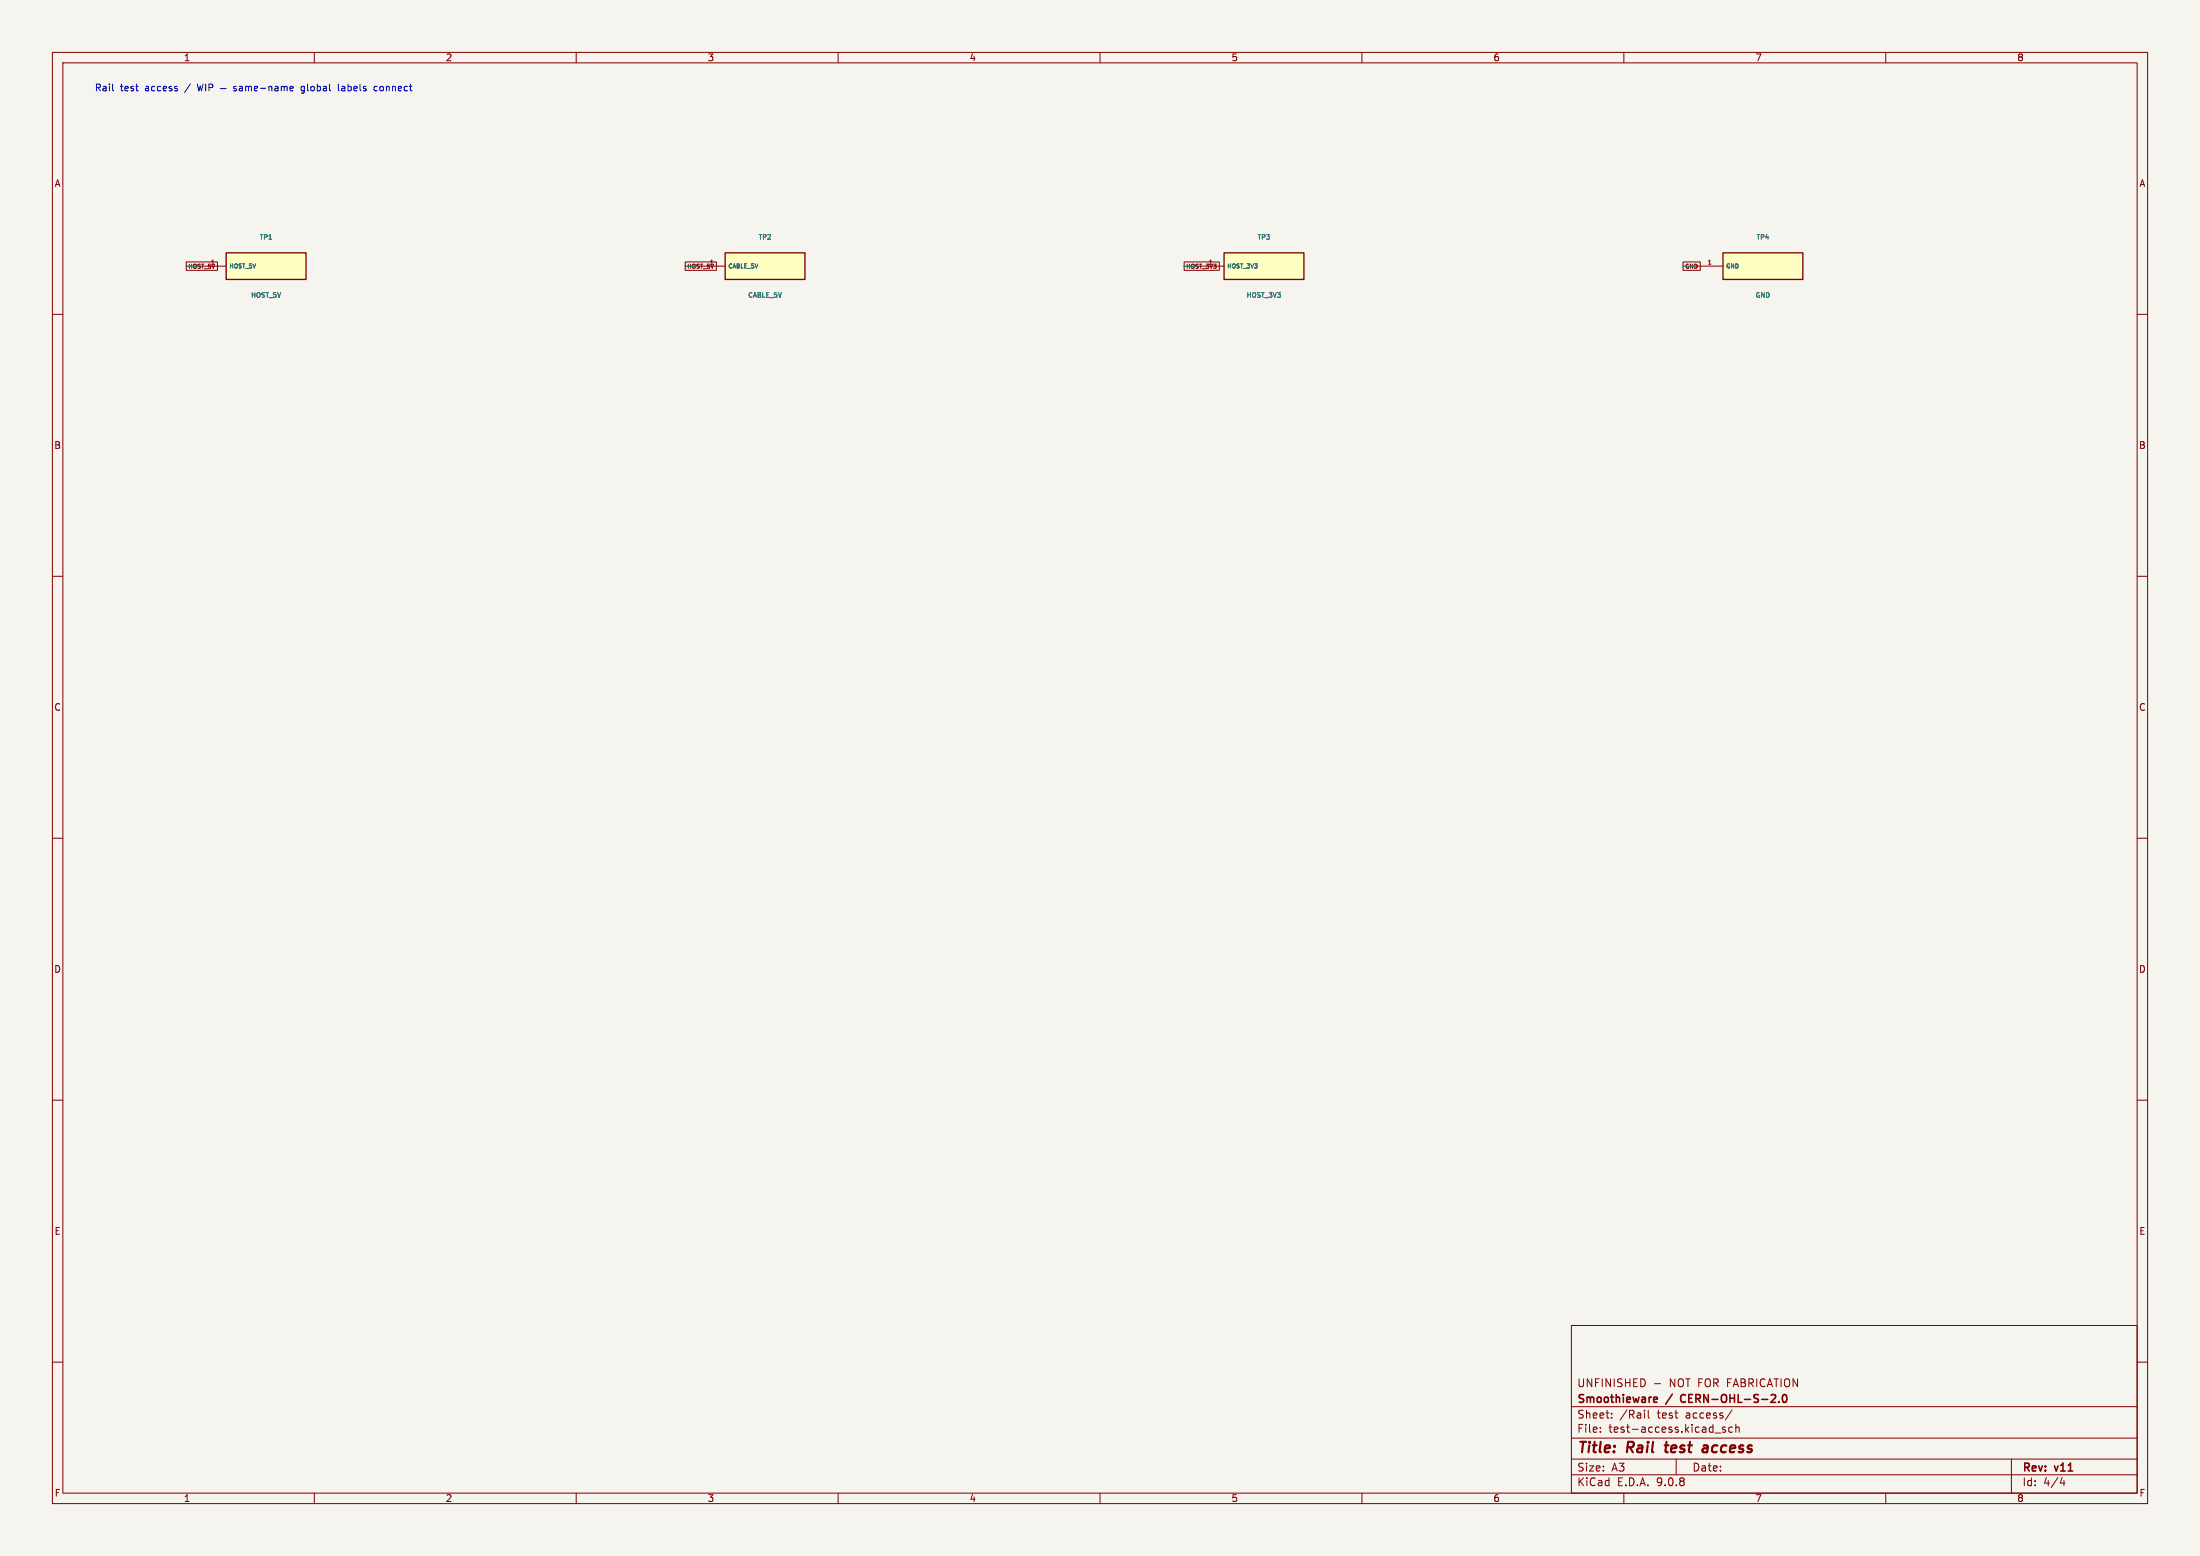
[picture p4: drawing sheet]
<svg xmlns="http://www.w3.org/2000/svg" width="420mm" height="297mm" viewBox="0 0 420 297" stroke-linecap="round" stroke-linejoin="round" font-family="sans-serif">
<path d="M0 0h420v297h-420z" fill="#f5f4ef" stroke="#f5f4ef" stroke-width=".19"/>
<g fill="none" stroke="#840000" stroke-width=".19">
<path d="M10 10h400v277h-400zM12 12h396v273h-396zM60 10v2M110 10v2M160 10v2M210 10v2M260 10v2M310 10v2M360 10v2M10 60h2M408 60h2M10 110h2"/>
<path d="M408 110h2M10 160h2M408 160h2M10 210h2M408 210h2M300 253h108v32h-108zM10 260h2M300 278.5h108M300 274.5h108M300 268.5h108M305.5 273.2v.2M305.5 272.5v.1"/>
<path d="M307.7 270.5v.2M307.7 269.8v.1M313.9 269.2v.1M314.7 269.2v1.3l.2 .2M315.9 264.1h1.1M320 278.5v3M327.4 273.5h1.1M329.4 272.5l-.4-.1-.2 .2 .1 .2 .5 .2v.3h-.6M330.7 269.1l-1.3 1.9M330.7 272.5l-.4-.1-.3 .3 .2 .6h.5M331.4 272.5l.2-.1 .3 .1 .1 .9M331.4 271.9v1.5"/>
<path d="M384 278.5v6.5M408 260h2M60 285v2M110 285v2M160 285v2M210 285v2M260 285v2M300 281.5h108M310 285v2M360 285v2M393.7 282l-.4 1.1h.9M394 282.6v1"/>
</g>
<path d="M317.8 275.9h.7M318.2 275.2l-.3 1.7 .3 .3M325.2 276h.8M326 276.3l-.7 .1a.4 .4 0 0 0-.3 .4 .4 .4 0 0 0 .2 .4l.7-.1" fill="none" stroke="#840000" stroke-width=".4"/>
<path d="M315.9 266.7l.4 .1 .1 .2-.7 .2M316.3 267.6l-.4 .1M321 266.4l-.2 .4 .2 .7M338 267.7h1M338.9 266.3v.5M339.6 267.5v.2M340.4 266.3l.2-.1a.8 .8 0 0 1 .5 .7 .8 .8 0 0 1-.5 .8l-.2-.2-.1-.4z" fill="none" stroke="#840000" stroke-width=".3"/>
<path d="M43.2 48.3h15.2v5h-15.2z" fill="#ffffc2"/>
<path d="M43.2 48.3h15.2v5h-15.2z" fill="none" stroke="#840000" stroke-width=".25"/>
<path d="M38.1 50.8h5.1" fill="none" stroke="#840000" stroke-width=".19"/>
<path d="M138.4 48.3h15.3v5h-15.3z" fill="#ffffc2"/>
<path d="M138.4 48.3h15.3v5h-15.3z" fill="none" stroke="#840000" stroke-width=".25"/>
<path d="M133.3 50.8h5.1" fill="none" stroke="#840000" stroke-width=".19"/>
<path d="M233.7 48.3h15.2v5h-15.2z" fill="#ffffc2"/>
<path d="M233.7 48.3h15.2v5h-15.2z" fill="none" stroke="#840000" stroke-width=".25"/>
<path d="M228.6 50.8h5.1" fill="none" stroke="#840000" stroke-width=".19"/>
<path d="M328.9 48.3h15.3v5h-15.3z" fill="#ffffc2"/>
<path d="M328.9 48.3h15.3v5h-15.3z" fill="none" stroke="#840000" stroke-width=".25"/>
<path d="M35.6 50h5.9v1.6h-5.9zM130.8 50h6v1.6h-6zM226.1 50h6.7v1.6h-6.7zM321.3 50h3.3v1.6h-3.3zM323.8 50.8h5.1" fill="none" stroke="#840000" stroke-width=".19"/>
<path d="M35.6 50.8h2.5M130.8 50.8h2.5M226.1 50.8h2.5M321.3 50.8h2.5" fill="none" stroke="#009600" stroke-width=".19"/>
<g fill="none" stroke="#0000c2" stroke-width=".19">
<path d="M21.6 17.3h.1M37.7 16l.3 1.3 .2-.9 .3 .9 .3-1.3M39.3 16v1.3M39.9 16.7h.6l.1-.2v-.3l-.7-.2v1.3M42.1 16.9h1.1M45.1 16.5h-.3l-.2 .2 .1 .1 .4 .2v.3h-.5M45.7 16.5h.5l.1 .8M46.3 16.8h-.5l-.2 .2 .2 .3h.5M46.9 16.6l.4-.1 .1 .2M46.9 16.5v.8M47.4 16.7l.2-.2h.3l.1 .8M47.4 16.7v.6"/>
<path d="M48.6 16.9l.6-.1-.1-.3h-.4l-.1 .2v.6h.5M49.7 16.8h1M51.3 16.6l.2-.1h.3l.1 .8M51.3 16.5v.8M52.5 16.5h.5l.1 .8M53.1 16.8h-.5l-.1 .2 .1 .3h.5M53.7 16.6l.4-.1 .2 .2M53.7 16.5v.8M54.3 16.7l.1-.2h.3l.1 .8M54.3 16.7v.6M55.4 16.9l.6-.1-.1-.3h-.3l-.2 .2v.6h.5M57.5 17.7h.5"/>
<path d="M58 16.5h-.4l-.1 .2v.5l.5 .1M64.6 16v1.2l.2 .1M65.3 16.9v.4M72 16.5h-.4l-.2 .2 .1 .6h.5"/>
</g>
<g font-size="2.8" fill="#840000">
<text x="301" y="277.9">Title:</text>
<text x="310.6" y="277.9">Rail</text>
<text x="318.8" y="277.9">test</text>
<text x="326.7" y="277.9">access</text>
</g>
<g font-size="2.1" fill="#840000">
<text x="301" y="268.2">Smoothieware</text>
<text x="301" y="265">UNFINISHED</text>
<text x="318.2" y="268.2">/</text>
<text x="318.7" y="265">NOT FOR FABRICATION</text>
<text x="321.5" y="268.2">CERN-OHL-S-2.0</text>
<text x="301" y="273.7">File:</text>
<text x="301" y="271">Sheet:</text>
<text x="307.1" y="273.7">test-access.kicad_sch</text>
<text x="309.2" y="271">/Rail</text>
<text x="316.4" y="271">test</text>
<text x="322" y="271">access/</text>
<text x="301" y="281.1">Size:</text>
<text x="307.6" y="281.1">A3</text>
<text x="323" y="281.1">Date:</text>
<text x="386" y="281.3">Rev:</text>
<text x="392.4" y="281.3">v11</text>
<text x="301" y="283.9">KiCad</text>
<text x="308.7" y="283.9">E.D.A.</text>
<text x="316.3" y="283.9">9.0.8</text>
<text x="386" y="283.9">Id:</text>
<text x="390.1" y="283.9">4/4</text>
</g>
<g font-size="1.8" fill="#840000">
<text x="35" y="11.9">1</text>
<text x="85" y="11.9">2</text>
<text x="135" y="11.9">3</text>
<text x="185" y="11.9">4</text>
<text x="235" y="11.9">5</text>
<text x="285" y="11.9">6</text>
<text x="335" y="11.9">7</text>
<text x="385" y="11.9">8</text>
<text x="10.3" y="35.9">A</text>
<text x="408.3" y="35.9">A</text>
<text x="10.3" y="85.9">B</text>
<text x="408.2" y="85.9">B</text>
<text x="10.3" y="135.9">C</text>
<text x="408.2" y="135.9">C</text>
<text x="10.3" y="185.9">D</text>
<text x="408.2" y="185.9">D</text>
<text x="10.3" y="235.9">E</text>
<text x="408.3" y="235.9">E</text>
<text x="10.3" y="285.9">F</text>
<text x="35" y="286.9">1</text>
<text x="85" y="286.9">2</text>
<text x="135" y="286.9">3</text>
<text x="185" y="286.9">4</text>
<text x="235" y="286.9">5</text>
<text x="285" y="286.9">6</text>
<text x="335" y="286.9">7</text>
<text x="385" y="286.9">8</text>
<text x="408.3" y="285.9">F</text>
</g>
<g font-size="1.8" fill="#0000c2">
<text x="18" y="17.6">Rail</text>
<text x="23" y="17.6">test</text>
<text x="27.8" y="17.6">access</text>
<text x="35.6" y="17.6">/</text>
<text x="58.5" y="17.6">global</text>
<text x="65.8" y="17.6">labels</text>
<text x="72.8" y="17.6">connect</text>
</g>
<g font-size="1.3" fill="#006464">
<text x="49.4" y="45.9">TP1</text>
<text x="144.7" y="45.9">TP2</text>
<text x="239.9" y="45.9">TP3</text>
<text x="335.2" y="45.9">TP4</text>
<text x="47.8" y="57">HOST_5V</text>
<text x="142.7" y="57">CABLE_5V</text>
<text x="237.9" y="57">HOST_3V3</text>
<text x="335" y="57">GND</text>
</g>
<g font-size="1.1" fill="#840000">
<text x="35.9" y="51.5">HOST_5V</text>
<text x="40.1" y="50.5">1</text>
<text x="131.1" y="51.5">HOST_5V</text>
<text x="135.4" y="50.5">1</text>
<text x="226.4" y="51.5">HOST_3V3</text>
<text x="230.6" y="50.5">1</text>
<text x="321.6" y="51.5">GND</text>
</g>
<g font-size="1.1" fill="#006464">
<text x="43.7" y="51.4">HOST_5V</text>
<text x="138.9" y="51.4">CABLE_5V</text>
<text x="234.2" y="51.4">HOST_3V3</text>
<text x="329.4" y="51.4">GND</text>
</g>
<text font-size="1.1" fill="#a90000" x="325.9" y="50.5">1</text>
</svg>
